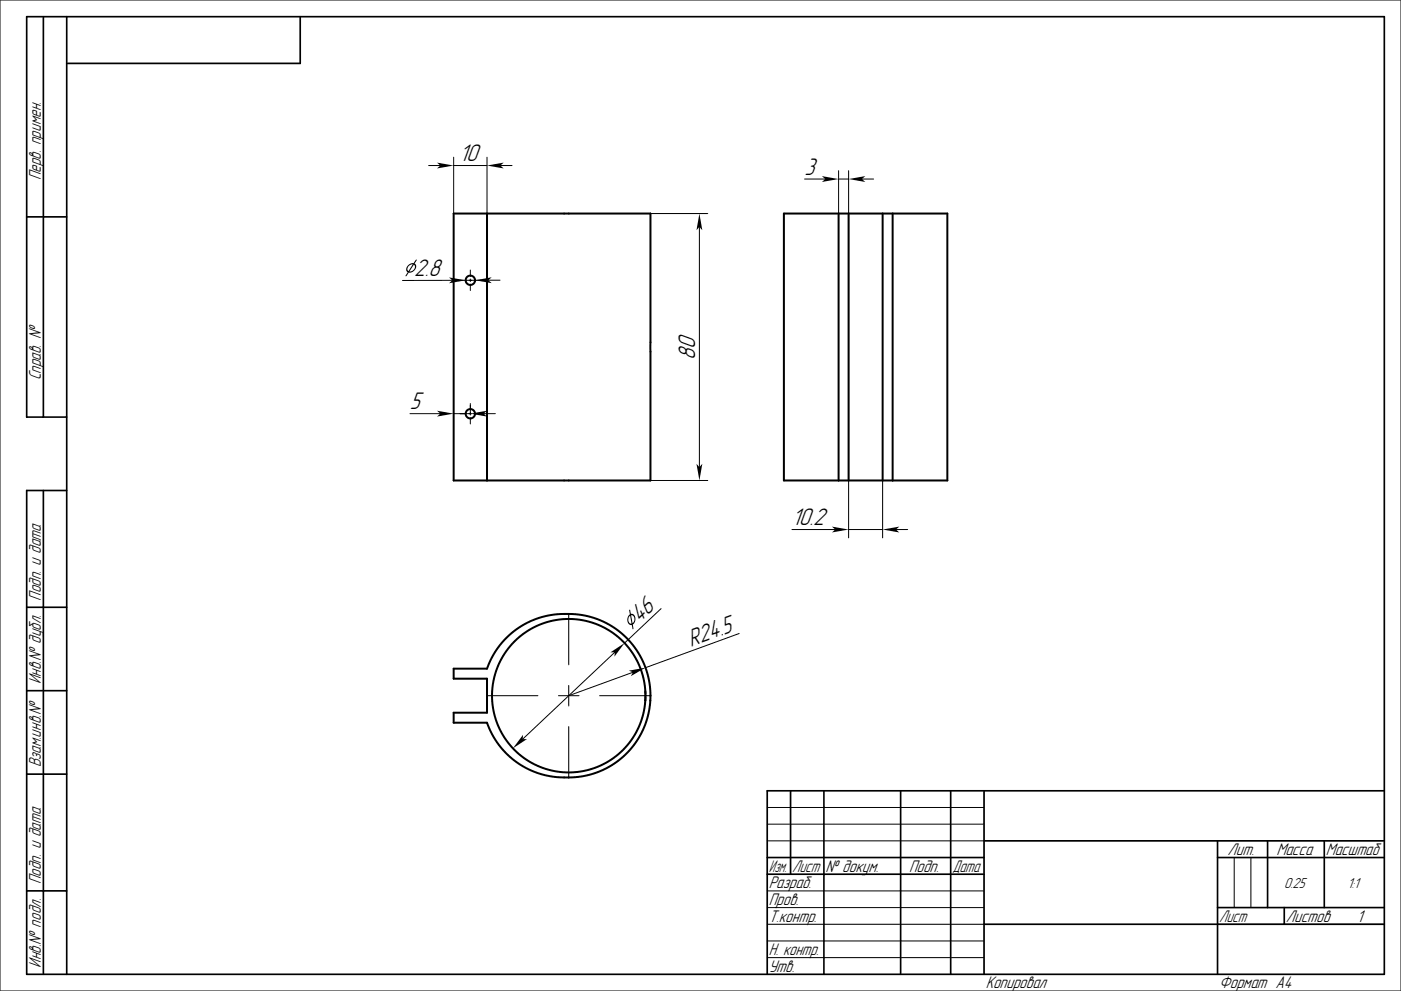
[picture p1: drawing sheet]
<svg xmlns="http://www.w3.org/2000/svg" width="420mm" height="297mm" viewBox="0 0 420 297" stroke-linecap="round" stroke-linejoin="round" font-family="sans-serif">
<g fill="none" stroke="#000" stroke-width=".3">
<path d="M0 0h420v297h-420zM128.5 49.6h3.5M136 49.6h10M136 47.1v16.9M146 47.1v16.9M150 49.6h3.5M241.2 53.7h6.2M251.4 53.7h3M251.4 51.2v12.8M254.4 51.2v12.8M258.4 53.7h3.5M195 64h17.2"/>
<path d="M209.7 68v72M135.6 84l-15 .1M137.9 84h6.2M141 80.9v2M141 83.6v.8M141 85.1v2M149.9 84h-3.5M122.9 124h9.1M136 124h5M137.9 124h2M140.6 124h.8M141 120.9v3.5"/>
<path d="M141 125.2v1.9M142.2 124h1.9M145 124h3.5M195 144h17.2M237.4 158.7h13M254.4 158.7h10.2M254.4 144v17.2M264.6 144v17.2M268.6 158.7h3.5M170.5 183.8v15.5M184.3 195.5l-27.6 26M198.2 182.4l-11 10.3"/>
<path d="M221.6 189.9l-28.1 10.2M145.8 208.5h15.4M167.4 208.5h6.2M170.5 205.4v6.2M170.5 217.8v15.4M179.7 208.5h15.5M189.8 201.5l-19.3 7M230 252h65M230 242h65M230 247h65M370 257v15M375 257v15"/>
<path d="M230 277h65M230 267h65M230 272h65M365 277h50M230 282h65M230 287h65"/>
</g>
<g fill="none" stroke="#000" stroke-width=".5">
<path d="M13 5v120M20 5v287M90 5v14h-70M8 65h12M20 125h-12v-120h407v287h-407v-145h12M13 147v145M8 182h12M8 207h12M8 232h12M237 237v25M247 237v55M270 237v55"/>
<path d="M285 237v55M295 237v55M415 237h-185v55M230 257h65M295 252h120M365 257h50M365 252v40M380 252v20M397 252v20M8 267h12M230 262h65M295 277h120"/>
<path d="M365 272h50M385 272v5"/>
</g>
<g fill="none" stroke="#000" stroke-width=".6">
<path d="M136 64h59v80h-59zM146 64v80M235 64h49v80h-49zM251.4 64v80M254.4 64v80M264.6 64v80M267.6 64v80M136 200.4h10a24.9 24.9 0 0 1 27.4-16.2 24.6 24.6 0 0 1 21.4 27.2 24.6 24.6 0 0 1-27 21.6 24.5 24.5 0 0 1-21.8-16.4h-10v-3h10v-10.2h-10zM193.5 207.1v.9M193.5 209v1M195 209.9h.1"/>
<circle cx="141" cy="84" r="1.4"/>
<circle cx="141" cy="124" r="1.4"/>
<circle cx="170.5" cy="208.5" r="23"/>
</g>
<g fill="#000">
<path d="M131 48.7l5 .9-5 .9 1-.9z" fill-rule="evenodd"/>
<path d="M146 49.6l5-.9-1 .9 1 .9z" fill-rule="evenodd"/>
<path d="M246.4 52.8l5 .9-5 .8 1-.8z" fill-rule="evenodd"/>
<path d="M254.4 53.7l5-.9-1 .9 1 .8z" fill-rule="evenodd"/>
<path d="M209.7 64l.8 5-.8-1-.9 1z" fill-rule="evenodd"/>
<path d="M122.3 79.5l.8-.5 .9-.1 .6-1 .3-.1-.6 1.2 .5 .7-.4 1.1-.9 .8-1 .1-.9 1.1 .6-1.2-.3-.4-.1-.5zM124.1 79.3l-1.4 2.1 .8-.2 .7-.6 .2-.7zM122.6 79.7l-.5 .9 .4 .6 1.3-2-.6 .1z" fill-rule="evenodd"/>
<path d="M134.6 83.1l5 .9-5 .9 1-.9z" fill-rule="evenodd"/>
<path d="M142.4 84l5-.9-1 .9 1 .9z" fill-rule="evenodd"/>
<path d="M131 123.1l5 .9-5 .8 1-.8z" fill-rule="evenodd"/>
<path d="M141 124l5-.9-1 .9 1 .8z" fill-rule="evenodd"/>
<path d="M208.8 139l.9 1 .8-1-.8 5z" fill-rule="evenodd"/>
<path d="M249.4 157.8l5 .9-5 .9 1-.9z" fill-rule="evenodd"/>
<path d="M264.6 158.7l5-.9-1 .9 1 .9z" fill-rule="evenodd"/>
<path d="M183 195.5l4.2-2.8-3 4.1 .1-1.3z" fill-rule="evenodd"/>
<path d="M188.7 182.8h.2l.2 1.2 .9 .2 .5 .9-.1 1.2-.7 .9 .2 1.2-.2 .2-.3-1.3-.8-.2-.5-.9 .1-1.2 .6-.9zM189.2 184.4l.4 2.4 .5-.7 .1-.9-.4-.6zM188.8 184.6l-.4 .6v.9l.4 .7 .5 .1z" fill-rule="evenodd"/>
<path d="M188.5 201l5-.9-4.4 2.5 .7-1.1z" fill-rule="evenodd"/>
<path d="M156.8 220.2l-.1 1.3h1.3l-4.2 2.8z" fill-rule="evenodd"/>
</g>
<g font-size="6.7">
<text x="137.7" y="48.4">10</text>
<text x="241.2" y="52.4">3</text>
<text x="124.2" y="82.8">2.8</text>
<text x="208.4" y="107.9" transform="rotate(-90 208.4 107.9)">80</text>
<text x="122.9" y="122.7">5</text>
<text x="237.4" y="157.5">10.2</text>
<text x="191.7" y="186.8" transform="rotate(-43 191.7 186.8)">46</text>
<text x="207.1" y="193.8" transform="rotate(-20 207.1 193.8)">R24.5</text>
</g>
<g font-size="4.7">
<text x="12.2" y="54" transform="rotate(-90 12.2 54)">Перв. примен.</text>
<text x="12.2" y="114" transform="rotate(-90 12.2 114)">Справ. №</text>
<text x="12.2" y="180" transform="rotate(-90 12.2 180)">Подп. и дата</text>
<text x="12.2" y="205" transform="rotate(-90 12.2 205)">Инв.№ дубл.</text>
<text x="12.2" y="230" transform="rotate(-90 12.2 230)">Взам.инв.№</text>
<text x="368" y="256.2">Лит.</text>
<text x="382.7" y="256.2">Масса</text>
<text x="397.5" y="256.2">Масштаб</text>
<text x="230.5" y="261.3">Изм.</text>
<text x="237.5" y="261.3">Лист</text>
<text x="247.5" y="261.3">№ докум.</text>
<text x="272.5" y="261.3">Подп.</text>
<text x="285.5" y="261.3">Дата</text>
<text x="12.2" y="265" transform="rotate(-90 12.2 265)">Подп. и дата</text>
<text x="230.5" y="266.3">Разраб.</text>
<text x="230.5" y="271.3">Пров.</text>
<text x="230.5" y="276.3">Т.контр.</text>
<text x="365.5" y="276.2">Лист</text>
<text x="385.5" y="276.2">Листов</text>
<text x="406.8" y="276.3">1</text>
<text x="230.5" y="286.3">Н. контр.</text>
<text x="12.2" y="290" transform="rotate(-90 12.2 290)">Инв.№ подл.</text>
<text x="230.5" y="291.3">Утв.</text>
<text x="295.5" y="296.3">Копировал</text>
<text x="365.5" y="296.3">Формат A4</text>
</g>
<g font-size="4">
<text x="385" y="266">0.25</text>
<text x="404" y="266">1:1</text>
</g>
</svg>
